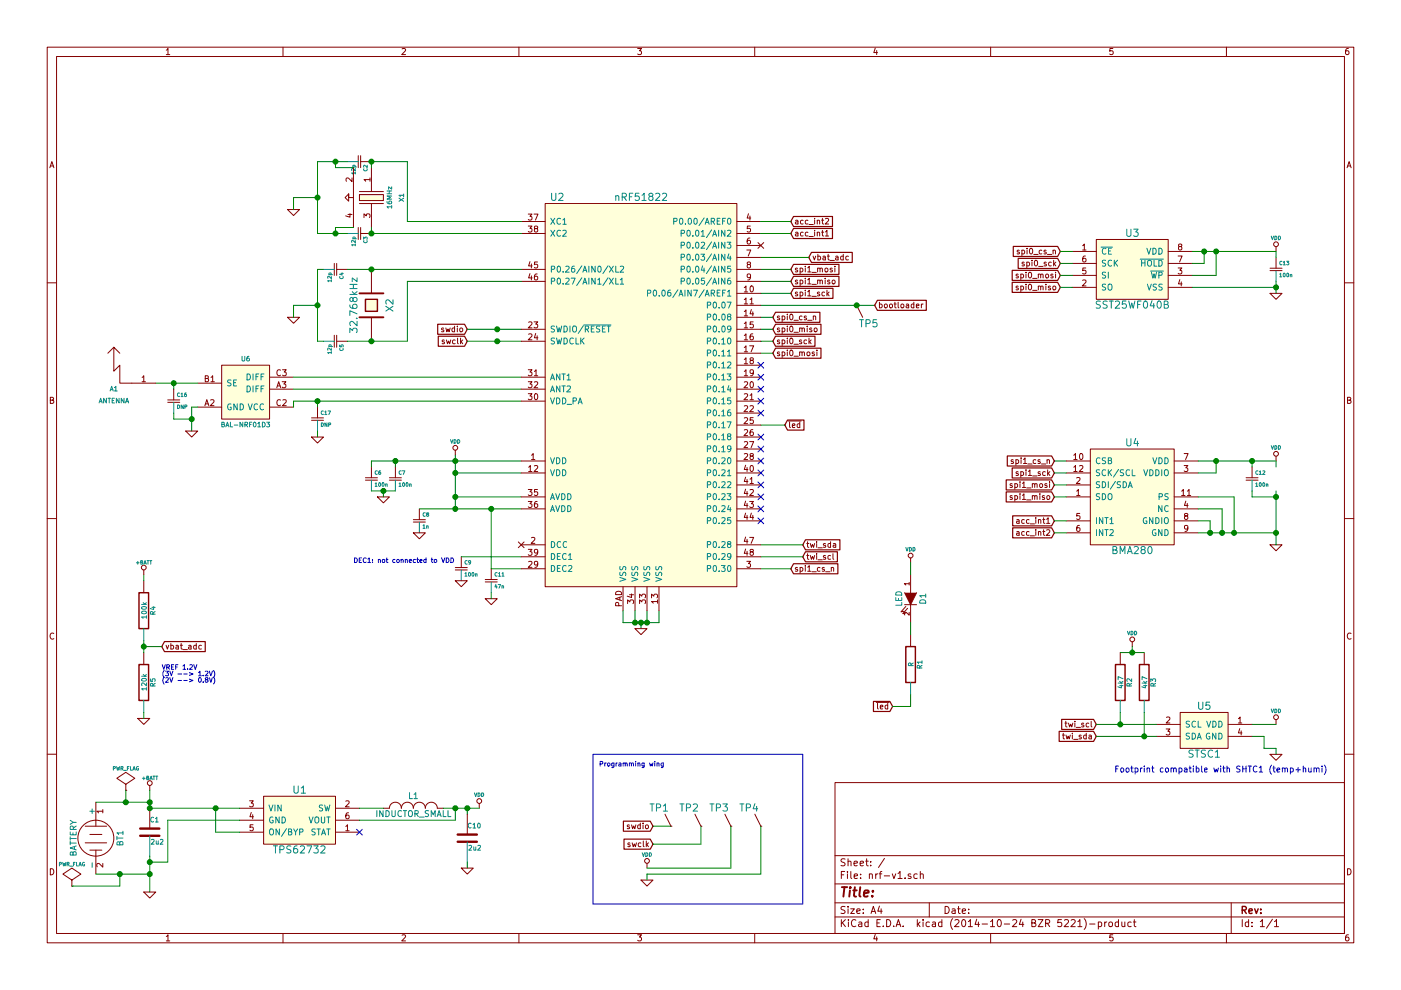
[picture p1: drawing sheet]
EESchema Schematic File Version 2
LIBS:power
LIBS:device
LIBS:transistors
LIBS:conn
LIBS:linear
LIBS:regul
LIBS:74xx
LIBS:cmos4000
LIBS:adc-dac
LIBS:memory
LIBS:xilinx
LIBS:special
LIBS:microcontrollers
LIBS:dsp
LIBS:microchip
LIBS:analog_switches
LIBS:motorola
LIBS:texas
LIBS:intel
LIBS:audio
LIBS:interface
LIBS:digital-audio
LIBS:philips
LIBS:display
LIBS:cypress
LIBS:siliconi
LIBS:opto
LIBS:atmel
LIBS:contrib
LIBS:valves
LIBS:nrf
LIBS:nrf-v1-cache
EELAYER 25 0
EELAYER END
$Descr A4 11693 8268
encoding utf-8
Sheet 1 1
Title ""
Date ""
Rev ""
Comp ""
Comment1 ""
Comment2 ""
Comment3 ""
Comment4 ""
$EndDescr
$Comp
L nRF51822 U2
U 1 1
P 5350 3300
F 0 "U2" H 6050 4950 60  0000 C CNN
F 1 "nRF51822" H 5350 4950 60  0000 C CNN
F 2 "project:NordicSemi-QFN-48_(6.00x6.00)" H 5350 4050 60  0001 C CNN
F 3 "" H 5350 4050 60  0000 C CNN
	1    5350 3300
	-1   0    0    -1  
$EndComp
$Comp
L BMA280 U4
U 1 1
P 9450 4150
F 0 "U4" H 9450 4600 60  0000 C CNN
F 1 "BMA280" H 9450 3700 60  0000 C CNN
F 2 "project:Bosch-LGA-12_(2.00x2.00)" H 9350 3900 60  0001 C CNN
F 3 "" H 9350 3900 60  0000 C CNN
	1    9450 4150
	1    0    0    -1  
$EndComp
$Comp
L TPS62732 U1
U 1 1
P 2500 6850
F 0 "U1" H 2500 7100 60  0000 C CNN
F 1 "TPS62732" H 2500 6600 60  0000 C CNN
F 2 "project:TI-USON-6_(1.45x1.00)" H 2500 6850 60  0001 C CNN
F 3 "" H 2500 6850 60  0000 C CNN
	1    2500 6850
	1    0    0    -1  
$EndComp
$Comp
L GND #PWR01
U 1 1
P 3900 7250
F 0 "#PWR01" H 3900 7250 30  0001 C CNN
F 1 "GND" H 3900 7180 30  0001 C CNN
F 2 "" H 3900 7250 60  0000 C CNN
F 3 "" H 3900 7250 60  0000 C CNN
	1    3900 7250
	1    0    0    -1  
$EndComp
$Comp
L VDD #PWR02
U 1 1
P 4000 6750
F 0 "#PWR02" H 4000 6850 30  0001 C CNN
F 1 "VDD" H 4000 6860 30  0000 C CNN
F 2 "" H 4000 6750 60  0000 C CNN
F 3 "" H 4000 6750 60  0000 C CNN
	1    4000 6750
	1    0    0    -1  
$EndComp
$Comp
L +BATT #PWR03
U 1 1
P 1250 6600
F 0 "#PWR03" H 1250 6550 20  0001 C CNN
F 1 "+BATT" H 1250 6700 30  0000 C CNN
F 2 "" H 1250 6600 60  0000 C CNN
F 3 "" H 1250 6600 60  0000 C CNN
	1    1250 6600
	1    0    0    -1  
$EndComp
$Comp
L C C1
U 1 1
P 1250 6950
F 0 "C1" H 1250 7050 40  0000 L CNN
F 1 "2u2" H 1256 6865 40  0000 L CNN
F 2 "project:IPC-0603" H 1288 6800 30  0001 C CNN
F 3 "" H 1250 6950 60  0000 C CNN
	1    1250 6950
	1    0    0    -1  
$EndComp
$Comp
L GND #PWR04
U 1 1
P 1250 7450
F 0 "#PWR04" H 1250 7450 30  0001 C CNN
F 1 "GND" H 1250 7380 30  0001 C CNN
F 2 "" H 1250 7450 60  0000 C CNN
F 3 "" H 1250 7450 60  0000 C CNN
	1    1250 7450
	1    0    0    -1  
$EndComp
$Comp
L INDUCTOR_SMALL L1
U 1 1
P 3450 6750
F 0 "L1" H 3450 6850 50  0000 C CNN
F 1 "INDUCTOR_SMALL" H 3450 6700 50  0000 C CNN
F 2 "project:IPC-0805" H 3450 6750 60  0001 C CNN
F 3 "" H 3450 6750 60  0000 C CNN
	1    3450 6750
	1    0    0    -1  
$EndComp
$Comp
L C C10
U 1 1
P 3900 7000
F 0 "C10" H 3900 7100 40  0000 L CNN
F 1 "2u2" H 3906 6915 40  0000 L CNN
F 2 "project:IPC-0603" H 3938 6850 30  0001 C CNN
F 3 "" H 3900 7000 60  0000 C CNN
	1    3900 7000
	1    0    0    -1  
$EndComp
Text GLabel 8850 2100 0    47   Input ~ 0
spi0_cs_n
Text GLabel 8850 2200 0    47   Input ~ 0
spi0_sck
Text GLabel 8850 2300 0    47   Input ~ 0
spi0_mosi
Text GLabel 8850 2400 0    47   Input ~ 0
spi0_miso
Text GLabel 8800 3850 0    47   Input ~ 0
spi1_cs_n
Text GLabel 8800 3950 0    47   Input ~ 0
spi1_sck
Text GLabel 8800 4050 0    47   Input ~ 0
spi1_mosi
Text GLabel 8800 4150 0    47   Input ~ 0
spi1_miso
Text GLabel 8800 4350 0    47   Input ~ 0
acc_int1
Text GLabel 8800 4450 0    47   Input ~ 0
acc_int2
Text GLabel 9150 6050 0    47   Input ~ 0
twi_scl
Text GLabel 9150 6150 0    47   Input ~ 0
twi_sda
$Comp
L Csmall C13
U 1 1
P 10650 2250
F 0 "C13" H 10675 2300 30  0000 L CNN
F 1 "100n" H 10675 2200 30  0000 L CNN
F 2 "project:IPC-0402" H 10650 2250 60  0001 C CNN
F 3 "" H 10650 2250 60  0000 C CNN
	1    10650 2250
	1    0    0    -1  
$EndComp
$Comp
L GND #PWR05
U 1 1
P 5350 5250
F 0 "#PWR05" H 5350 5250 30  0001 C CNN
F 1 "GND" H 5350 5180 30  0001 C CNN
F 2 "" H 5350 5250 60  0000 C CNN
F 3 "" H 5350 5250 60  0000 C CNN
	1    5350 5250
	1    0    0    -1  
$EndComp
$Comp
L VDD #PWR06
U 1 1
P 3800 3800
F 0 "#PWR06" H 3800 3900 30  0001 C CNN
F 1 "VDD" H 3800 3910 30  0000 C CNN
F 2 "" H 3800 3800 60  0000 C CNN
F 3 "" H 3800 3800 60  0000 C CNN
	1    3800 3800
	1    0    0    -1  
$EndComp
$Comp
L VDD #PWR07
U 1 1
P 10650 6050
F 0 "#PWR07" H 10650 6150 30  0001 C CNN
F 1 "VDD" H 10650 6160 30  0000 C CNN
F 2 "" H 10650 6050 60  0000 C CNN
F 3 "" H 10650 6050 60  0000 C CNN
	1    10650 6050
	1    0    0    -1  
$EndComp
$Comp
L GND #PWR08
U 1 1
P 10650 6300
F 0 "#PWR08" H 10650 6300 30  0001 C CNN
F 1 "GND" H 10650 6230 30  0001 C CNN
F 2 "" H 10650 6300 60  0000 C CNN
F 3 "" H 10650 6300 60  0000 C CNN
	1    10650 6300
	1    0    0    -1  
$EndComp
$Comp
L R R3
U 1 1
P 9550 5700
F 0 "R3" V 9630 5700 40  0000 C CNN
F 1 "4k7" V 9557 5701 40  0000 C CNN
F 2 "project:IPC-0402" V 9480 5700 30  0001 C CNN
F 3 "" H 9550 5700 30  0000 C CNN
	1    9550 5700
	1    0    0    -1  
$EndComp
$Comp
L R R2
U 1 1
P 9350 5700
F 0 "R2" V 9430 5700 40  0000 C CNN
F 1 "4k7" V 9357 5701 40  0000 C CNN
F 2 "project:IPC-0402" V 9280 5700 30  0001 C CNN
F 3 "" H 9350 5700 30  0000 C CNN
	1    9350 5700
	1    0    0    -1  
$EndComp
$Comp
L VDD #PWR09
U 1 1
P 9450 5400
F 0 "#PWR09" H 9450 5500 30  0001 C CNN
F 1 "VDD" H 9450 5510 30  0000 C CNN
F 2 "" H 9450 5400 60  0000 C CNN
F 3 "" H 9450 5400 60  0000 C CNN
	1    9450 5400
	1    0    0    -1  
$EndComp
$Comp
L VDD #PWR010
U 1 1
P 10650 2100
F 0 "#PWR010" H 10650 2200 30  0001 C CNN
F 1 "VDD" H 10650 2210 30  0000 C CNN
F 2 "" H 10650 2100 60  0000 C CNN
F 3 "" H 10650 2100 60  0000 C CNN
	1    10650 2100
	1    0    0    -1  
$EndComp
$Comp
L GND #PWR011
U 1 1
P 10650 2450
F 0 "#PWR011" H 10650 2450 30  0001 C CNN
F 1 "GND" H 10650 2380 30  0001 C CNN
F 2 "" H 10650 2450 60  0000 C CNN
F 3 "" H 10650 2450 60  0000 C CNN
	1    10650 2450
	1    0    0    -1  
$EndComp
$Comp
L VDD #PWR012
U 1 1
P 10650 3850
F 0 "#PWR012" H 10650 3950 30  0001 C CNN
F 1 "VDD" H 10650 3960 30  0000 C CNN
F 2 "" H 10650 3850 60  0000 C CNN
F 3 "" H 10650 3850 60  0000 C CNN
	1    10650 3850
	1    0    0    -1  
$EndComp
$Comp
L GND #PWR013
U 1 1
P 10650 4550
F 0 "#PWR013" H 10650 4550 30  0001 C CNN
F 1 "GND" H 10650 4480 30  0001 C CNN
F 2 "" H 10650 4550 60  0000 C CNN
F 3 "" H 10650 4550 60  0000 C CNN
	1    10650 4550
	1    0    0    -1  
$EndComp
$Comp
L Csmall C12
U 1 1
P 10450 4000
F 0 "C12" H 10475 4050 30  0000 L CNN
F 1 "100n" H 10475 3950 30  0000 L CNN
F 2 "project:IPC-0402" H 10450 4000 60  0001 C CNN
F 3 "" H 10450 4000 60  0000 C CNN
	1    10450 4000
	1    0    0    -1  
$EndComp
Text GLabel 6450 2650 2    47   Input ~ 0
spi0_cs_n
Text GLabel 6450 2850 2    47   Input ~ 0
spi0_sck
Text GLabel 6450 2950 2    47   Input ~ 0
spi0_mosi
Text GLabel 6450 2750 2    47   Input ~ 0
spi0_miso
Text GLabel 6600 1950 2    47   Input ~ 0
acc_int1
Text GLabel 6600 1850 2    47   Input ~ 0
acc_int2
Text GLabel 6600 4750 2    47   Input ~ 0
spi1_cs_n
Text GLabel 6600 2450 2    47   Input ~ 0
spi1_sck
Text GLabel 6600 2250 2    47   Input ~ 0
spi1_mosi
Text GLabel 6600 2350 2    47   Input ~ 0
spi1_miso
NoConn ~ 4350 4550
$Comp
L Csmall C6
U 1 1
P 3100 4000
F 0 "C6" H 3125 4050 30  0000 L CNN
F 1 "100n" H 3125 3950 30  0000 L CNN
F 2 "project:IPC-0402" H 3100 4000 60  0001 C CNN
F 3 "" H 3100 4000 60  0000 C CNN
	1    3100 4000
	1    0    0    -1  
$EndComp
$Comp
L Csmall C7
U 1 1
P 3300 4000
F 0 "C7" H 3325 4050 30  0000 L CNN
F 1 "100n" H 3325 3950 30  0000 L CNN
F 2 "project:IPC-0402" H 3300 4000 60  0001 C CNN
F 3 "" H 3300 4000 60  0000 C CNN
	1    3300 4000
	1    0    0    -1  
$EndComp
$Comp
L Csmall C9
U 1 1
P 3850 4750
F 0 "C9" H 3875 4800 30  0000 L CNN
F 1 "100n" H 3875 4700 30  0000 L CNN
F 2 "project:IPC-0402" H 3850 4750 60  0001 C CNN
F 3 "" H 3850 4750 60  0000 C CNN
	1    3850 4750
	1    0    0    -1  
$EndComp
$Comp
L Csmall C11
U 1 1
P 4100 4850
F 0 "C11" H 4125 4900 30  0000 L CNN
F 1 "47n" H 4125 4800 30  0000 L CNN
F 2 "project:IPC-0402" H 4100 4850 60  0001 C CNN
F 3 "" H 4100 4850 60  0000 C CNN
	1    4100 4850
	1    0    0    -1  
$EndComp
Text Notes 2950 4700 0    39   ~ 0
DEC1: not connected to VDD
$Comp
L GND #PWR014
U 1 1
P 3200 4150
F 0 "#PWR014" H 3200 4150 30  0001 C CNN
F 1 "GND" H 3200 4080 30  0001 C CNN
F 2 "" H 3200 4150 60  0000 C CNN
F 3 "" H 3200 4150 60  0000 C CNN
	1    3200 4150
	1    0    0    -1  
$EndComp
$Comp
L Csmall C8
U 1 1
P 3500 4350
F 0 "C8" H 3525 4400 30  0000 L CNN
F 1 "1n" H 3525 4300 30  0000 L CNN
F 2 "project:IPC-0402" H 3500 4350 60  0001 C CNN
F 3 "" H 3500 4350 60  0000 C CNN
	1    3500 4350
	1    0    0    -1  
$EndComp
$Comp
L GND #PWR015
U 1 1
P 3500 4450
F 0 "#PWR015" H 3500 4450 30  0001 C CNN
F 1 "GND" H 3500 4380 30  0001 C CNN
F 2 "" H 3500 4450 60  0000 C CNN
F 3 "" H 3500 4450 60  0000 C CNN
	1    3500 4450
	1    0    0    -1  
$EndComp
$Comp
L GND #PWR016
U 1 1
P 3850 4850
F 0 "#PWR016" H 3850 4850 30  0001 C CNN
F 1 "GND" H 3850 4780 30  0001 C CNN
F 2 "" H 3850 4850 60  0000 C CNN
F 3 "" H 3850 4850 60  0000 C CNN
	1    3850 4850
	1    0    0    -1  
$EndComp
$Comp
L GND #PWR017
U 1 1
P 4100 5000
F 0 "#PWR017" H 4100 5000 30  0001 C CNN
F 1 "GND" H 4100 4930 30  0001 C CNN
F 2 "" H 4100 5000 60  0000 C CNN
F 3 "" H 4100 5000 60  0000 C CNN
	1    4100 5000
	1    0    0    -1  
$EndComp
$Comp
L Csmall C2
U 1 1
P 3000 1350
F 0 "C2" H 3025 1400 30  0000 L CNN
F 1 "12p" H 3025 1300 30  0000 L CNN
F 2 "project:IPC-0402" H 3000 1350 60  0001 C CNN
F 3 "" H 3000 1350 60  0000 C CNN
	1    3000 1350
	0    1    1    0   
$EndComp
$Comp
L Csmall C3
U 1 1
P 3000 1950
F 0 "C3" H 3025 2000 30  0000 L CNN
F 1 "12p" H 3025 1900 30  0000 L CNN
F 2 "project:IPC-0402" H 3000 1950 60  0001 C CNN
F 3 "" H 3000 1950 60  0000 C CNN
	1    3000 1950
	0    1    1    0   
$EndComp
$Comp
L GND #PWR018
U 1 1
P 2450 1750
F 0 "#PWR018" H 2450 1750 30  0001 C CNN
F 1 "GND" H 2450 1680 30  0001 C CNN
F 2 "" H 2450 1750 60  0000 C CNN
F 3 "" H 2450 1750 60  0000 C CNN
	1    2450 1750
	1    0    0    -1  
$EndComp
$Comp
L CRYSTAL X2
U 1 1
P 3100 2550
F 0 "X2" H 3100 2700 60  0000 C CNN
F 1 "32.768kHz" H 3100 2400 60  0000 C CNN
F 2 "project:Abracon-ABS06" H 3100 2550 60  0001 C CNN
F 3 "" H 3100 2550 60  0000 C CNN
	1    3100 2550
	0    1    1    0   
$EndComp
$Comp
L Csmall C4
U 1 1
P 2800 2250
F 0 "C4" H 2825 2300 30  0000 L CNN
F 1 "12p" H 2825 2200 30  0000 L CNN
F 2 "project:IPC-0402" H 2800 2250 60  0001 C CNN
F 3 "" H 2800 2250 60  0000 C CNN
	1    2800 2250
	0    1    1    0   
$EndComp
$Comp
L Csmall C5
U 1 1
P 2800 2850
F 0 "C5" H 2825 2900 30  0000 L CNN
F 1 "12p" H 2825 2800 30  0000 L CNN
F 2 "project:IPC-0402" H 2800 2850 60  0001 C CNN
F 3 "" H 2800 2850 60  0000 C CNN
	1    2800 2850
	0    1    1    0   
$EndComp
$Comp
L GND #PWR019
U 1 1
P 2450 2650
F 0 "#PWR019" H 2450 2650 30  0001 C CNN
F 1 "GND" H 2450 2580 30  0001 C CNN
F 2 "" H 2450 2650 60  0000 C CNN
F 3 "" H 2450 2650 60  0000 C CNN
	1    2450 2650
	1    0    0    -1  
$EndComp
Text GLabel 3900 2750 0    47   Input ~ 0
swdio
Text GLabel 3900 2850 0    47   Input ~ 0
swclk
$Comp
L LED D1
U 1 1
P 7600 5000
F 0 "D1" H 7600 5100 50  0000 C CNN
F 1 "LED" H 7600 4900 50  0000 C CNN
F 2 "project:IPC-0402" H 7600 5000 60  0001 C CNN
F 3 "" H 7600 5000 60  0000 C CNN
	1    7600 5000
	0    1    1    0   
$EndComp
Text Notes 5000 6400 0    39   ~ 0
Programming wing
$Comp
L SST25WF040B U3
U 1 1
P 9450 2250
F 0 "U3" H 9450 2550 60  0000 C CNN
F 1 "SST25WF040B" H 9450 1950 60  0000 C CNN
F 2 "project:Microchip-USON-8_(2.00x3.00)" H 9450 1850 60  0001 C CNN
F 3 "" H 9450 1850 60  0000 C CNN
	1    9450 2250
	1    0    0    -1  
$EndComp
$Comp
L BATTERY BT1
U 1 1
P 800 7000
F 0 "BT1" H 800 7200 50  0000 C CNN
F 1 "BATTERY" H 800 6810 50  0000 C CNN
F 2 "project:Keystone-3003" H 800 7000 60  0001 C CNN
F 3 "" H 800 7000 60  0000 C CNN
	1    800  7000
	0    1    1    0   
$EndComp
$Comp
L R R1
U 1 1
P 7600 5550
F 0 "R1" V 7680 5550 40  0000 C CNN
F 1 "R" V 7607 5551 40  0000 C CNN
F 2 "project:IPC-0402" V 7530 5550 30  0001 C CNN
F 3 "" H 7600 5550 30  0000 C CNN
	1    7600 5550
	1    0    0    -1  
$EndComp
Text GLabel 7450 5900 0    47   Input ~ 0
~led
$Comp
L XTAL-4 X1
U 1 1
P 3100 1650
F 0 "X1" H 3100 1900 39  0000 C CNN
F 1 "16MHz" H 3100 1800 39  0000 C CNN
F 2 "project:Abracon-ABM10" H 3100 1650 39  0001 C CNN
F 3 "" H 3100 1650 39  0000 C CNN
	1    3100 1650
	0    1    1    0   
$EndComp
$Comp
L ANTENNA A1
U 1 1
P 1100 3200
F 0 "A1" H 1250 3150 39  0000 C CNN
F 1 "ANTENNA" H 1250 3050 39  0000 C CNN
F 2 "project:AntennaFactor-ANT-2.4-CHP" H 1100 3200 39  0001 C CNN
F 3 "" H 1100 3200 39  0000 C CNN
	1    1100 3200
	-1   0    0    -1  
$EndComp
$Comp
L BAL-NRF01D3 U6
U 1 1
P 2050 3200
F 0 "U6" H 2050 3400 39  0000 C CNN
F 1 "BAL-NRF01D3" H 2050 2850 39  0000 C CNN
F 2 "project:ST-BGA-5_(1.50x1.00)" H 2050 3200 39  0001 C CNN
F 3 "" H 2050 3200 39  0000 C CNN
	1    2050 3200
	-1   0    0    -1  
$EndComp
$Comp
L GND #PWR020
U 1 1
P 1600 3600
F 0 "#PWR020" H 1600 3600 30  0001 C CNN
F 1 "GND" H 1600 3530 30  0001 C CNN
F 2 "" H 1600 3600 60  0000 C CNN
F 3 "" H 1600 3600 60  0000 C CNN
	1    1600 3600
	1    0    0    -1  
$EndComp
$Comp
L Csmall C16
U 1 1
P 1450 3350
F 0 "C16" H 1475 3400 30  0000 L CNN
F 1 "DNP" H 1475 3300 30  0000 L CNN
F 2 "project:IPC-0402" H 1450 3350 60  0001 C CNN
F 3 "" H 1450 3350 60  0000 C CNN
	1    1450 3350
	1    0    0    -1  
$EndComp
$Comp
L Csmall C17
U 1 1
P 2650 3500
F 0 "C17" H 2675 3550 30  0000 L CNN
F 1 "DNP" H 2675 3450 30  0000 L CNN
F 2 "project:IPC-0402" H 2650 3500 60  0001 C CNN
F 3 "" H 2650 3500 60  0000 C CNN
	1    2650 3500
	1    0    0    -1  
$EndComp
$Comp
L GND #PWR021
U 1 1
P 2650 3650
F 0 "#PWR021" H 2650 3650 30  0001 C CNN
F 1 "GND" H 2650 3580 30  0001 C CNN
F 2 "" H 2650 3650 60  0000 C CNN
F 3 "" H 2650 3650 60  0000 C CNN
	1    2650 3650
	1    0    0    -1  
$EndComp
Text GLabel 6700 4650 2    47   Input ~ 0
twi_scl
Text GLabel 6700 4550 2    47   Input ~ 0
twi_sda
Text GLabel 6550 3550 2    47   Input ~ 0
~led
$Comp
L VDD #PWR022
U 1 1
P 7600 4700
F 0 "#PWR022" H 7600 4800 30  0001 C CNN
F 1 "VDD" H 7600 4810 30  0000 C CNN
F 2 "" H 7600 4700 60  0000 C CNN
F 3 "" H 7600 4700 60  0000 C CNN
	1    7600 4700
	1    0    0    -1  
$EndComp
$Comp
L STSC1 U5
U 1 1
P 10050 6100
F 0 "U5" H 10050 6300 60  0000 C CNN
F 1 "STSC1" H 10050 5900 60  0000 C CNN
F 2 "project:Sensirion-DFN-4_(2.0x2.0)" H 10050 6100 60  0001 C CNN
F 3 "" H 10050 6100 60  0000 C CNN
	1    10050 6100
	1    0    0    -1  
$EndComp
Text Notes 9300 6450 0    50   ~ 0
Footprint compatible with SHTC1 (temp+humi)
$Comp
L R R4
U 1 1
P 1200 5100
F 0 "R4" V 1280 5100 40  0000 C CNN
F 1 "100k" V 1207 5101 40  0000 C CNN
F 2 "project:IPC-0402" V 1130 5100 30  0001 C CNN
F 3 "" H 1200 5100 30  0000 C CNN
	1    1200 5100
	1    0    0    -1  
$EndComp
$Comp
L R R5
U 1 1
P 1200 5700
F 0 "R5" V 1280 5700 40  0000 C CNN
F 1 "120k" V 1207 5701 40  0000 C CNN
F 2 "project:IPC-0402" V 1130 5700 30  0001 C CNN
F 3 "" H 1200 5700 30  0000 C CNN
	1    1200 5700
	1    0    0    -1  
$EndComp
$Comp
L GND #PWR023
U 1 1
P 1200 6000
F 0 "#PWR023" H 1200 6000 30  0001 C CNN
F 1 "GND" H 1200 5930 30  0001 C CNN
F 2 "" H 1200 6000 60  0000 C CNN
F 3 "" H 1200 6000 60  0000 C CNN
	1    1200 6000
	1    0    0    -1  
$EndComp
$Comp
L +BATT #PWR024
U 1 1
P 1200 4800
F 0 "#PWR024" H 1200 4750 20  0001 C CNN
F 1 "+BATT" H 1200 4900 30  0000 C CNN
F 2 "" H 1200 4800 60  0000 C CNN
F 3 "" H 1200 4800 60  0000 C CNN
	1    1200 4800
	1    0    0    -1  
$EndComp
Text GLabel 1350 5400 2    47   Input ~ 0
vbat_adc
Text Notes 1350 5700 0    39   ~ 0
VREF 1.2V\n(3V --> 1.2V)\n(2V --> 0.8V)
Text GLabel 6750 2150 2    47   Input ~ 0
vbat_adc
NoConn ~ 6350 2050
NoConn ~ 6350 3050
NoConn ~ 6350 3150
NoConn ~ 6350 3250
NoConn ~ 6350 3350
NoConn ~ 6350 3450
NoConn ~ 6350 3650
NoConn ~ 6350 3750
NoConn ~ 6350 3850
NoConn ~ 6350 3950
NoConn ~ 6350 4050
NoConn ~ 6350 4150
NoConn ~ 6350 4250
NoConn ~ 6350 4350
NoConn ~ 3000 6950
$Comp
L PWR_FLAG #FLG025
U 1 1
P 1050 6600
F 0 "#FLG025" H 1050 6695 30  0001 C CNN
F 1 "PWR_FLAG" H 1050 6780 30  0000 C CNN
F 2 "" H 1050 6600 60  0000 C CNN
F 3 "" H 1050 6600 60  0000 C CNN
	1    1050 6600
	1    0    0    -1  
$EndComp
$Comp
L Testpoint TP1
U 1 1
P 5600 6900
F 0 "TP1" H 5500 7050 60  0000 C CNN
F 1 "Testpoint" H 5600 6850 60  0001 C CNN
F 2 "project:TP_0.6" H 5600 6900 394 0001 C CNN
F 3 "" H 5600 6900 394 0000 C CNN
	1    5600 6900
	1    0    0    -1  
$EndComp
$Comp
L Testpoint TP2
U 1 1
P 5850 6900
F 0 "TP2" H 5750 7050 60  0000 C CNN
F 1 "Testpoint" H 5850 6850 60  0001 C CNN
F 2 "project:TP_0.6" H 5850 6900 394 0001 C CNN
F 3 "" H 5850 6900 394 0000 C CNN
	1    5850 6900
	1    0    0    -1  
$EndComp
$Comp
L PWR_FLAG #FLG026
U 1 1
P 600 7400
F 0 "#FLG026" H 600 7495 30  0001 C CNN
F 1 "PWR_FLAG" H 600 7580 30  0000 C CNN
F 2 "" H 600 7400 60  0000 C CNN
F 3 "" H 600 7400 60  0000 C CNN
	1    600  7400
	1    0    0    -1  
$EndComp
$Comp
L Testpoint TP3
U 1 1
P 6100 6900
F 0 "TP3" H 6000 7050 60  0000 C CNN
F 1 "Testpoint" H 6100 6850 60  0001 C CNN
F 2 "project:TP_0.6" H 6100 6900 394 0001 C CNN
F 3 "" H 6100 6900 394 0000 C CNN
	1    6100 6900
	1    0    0    -1  
$EndComp
Wire Wire Line
	1250 6600 1250 6750
Wire Wire Line
	1250 7150 1250 7450
Connection ~ 1250 6750
Wire Wire Line
	2000 6850 1400 6850
Wire Wire Line
	1250 6750 2000 6750
Wire Wire Line
	3000 6750 3200 6750
Wire Wire Line
	3000 6850 3800 6850
Wire Wire Line
	3800 6850 3800 6750
Wire Wire Line
	3700 6750 4000 6750
Connection ~ 3800 6750
Wire Wire Line
	3900 7250 3900 7200
Wire Wire Line
	1400 6850 1400 7200
Wire Wire Line
	1400 7200 1250 7200
Connection ~ 1250 7200
Wire Wire Line
	8950 2100 8850 2100
Wire Wire Line
	8850 2200 8950 2200
Wire Wire Line
	8850 2300 8950 2300
Wire Wire Line
	8850 2400 8950 2400
Wire Wire Line
	8800 3850 8900 3850
Wire Wire Line
	8800 3950 8900 3950
Wire Wire Line
	8800 4050 8900 4050
Wire Wire Line
	8800 4150 8900 4150
Wire Wire Line
	9150 6050 9650 6050
Wire Wire Line
	9150 6150 9650 6150
Wire Wire Line
	10450 6050 10650 6050
Wire Wire Line
	10450 6150 10550 6150
Wire Wire Line
	10550 6150 10550 6250
Wire Wire Line
	9950 2100 10650 2100
Wire Wire Line
	10650 2100 10650 2150
Wire Wire Line
	9950 2400 10650 2400
Wire Wire Line
	10650 2350 10650 2450
Wire Wire Line
	5350 5250 5350 5200
Wire Wire Line
	3800 3800 3800 4250
Wire Wire Line
	3100 3850 4350 3850
Wire Wire Line
	3800 3950 4350 3950
Connection ~ 3800 3850
Wire Wire Line
	3800 4150 4350 4150
Connection ~ 3800 3950
Wire Wire Line
	3500 4250 4350 4250
Connection ~ 3800 4150
Wire Wire Line
	10650 6250 10650 6300
Wire Wire Line
	10550 6250 10650 6250
Wire Wire Line
	9350 5450 9550 5450
Wire Wire Line
	9450 5450 9450 5400
Connection ~ 9450 5450
Wire Wire Line
	9350 5950 9350 6050
Connection ~ 9350 6050
Wire Wire Line
	9550 5950 9550 6150
Connection ~ 9550 6150
Wire Wire Line
	8800 4350 8900 4350
Wire Wire Line
	8900 4450 8800 4450
Connection ~ 10650 2400
Wire Wire Line
	10000 3850 10650 3850
Wire Wire Line
	10650 3850 10650 3900
Wire Wire Line
	10650 4100 10650 4550
Connection ~ 10650 4150
Wire Wire Line
	10000 3950 10150 3950
Wire Wire Line
	10150 3950 10150 3850
Connection ~ 10150 3850
Wire Wire Line
	10450 3900 10450 3850
Connection ~ 10450 3850
Wire Wire Line
	10000 4450 10650 4450
Connection ~ 10650 4450
Wire Wire Line
	10000 4350 10100 4350
Wire Wire Line
	10100 4350 10100 4450
Connection ~ 10100 4450
Wire Wire Line
	10000 4250 10200 4250
Wire Wire Line
	10200 4250 10200 4450
Connection ~ 10200 4450
Wire Wire Line
	10650 4150 10450 4150
Wire Wire Line
	10450 4150 10450 4100
Wire Wire Line
	10000 4150 10300 4150
Wire Wire Line
	10300 4150 10300 4450
Connection ~ 10300 4450
Wire Wire Line
	9950 2300 10150 2300
Wire Wire Line
	4350 4650 3850 4650
Wire Wire Line
	4100 4750 4100 4250
Connection ~ 4100 4250
Wire Wire Line
	4100 4750 4350 4750
Wire Wire Line
	3100 3850 3100 3900
Wire Wire Line
	3300 3900 3300 3850
Connection ~ 3300 3850
Wire Wire Line
	3100 4100 3300 4100
Wire Wire Line
	3200 4100 3200 4150
Connection ~ 3200 4100
Connection ~ 3800 4250
Wire Wire Line
	2450 1750 2450 1650
Wire Wire Line
	2450 1650 2650 1650
Wire Wire Line
	2650 1350 2650 1950
Wire Wire Line
	2650 1350 2900 1350
Wire Wire Line
	2650 1950 2900 1950
Connection ~ 2650 1650
Wire Wire Line
	3100 1950 4350 1950
Wire Wire Line
	3100 1350 3400 1350
Wire Wire Line
	3400 1850 4350 1850
Wire Wire Line
	3400 1350 3400 1850
Connection ~ 3100 1350
Connection ~ 3100 1950
Wire Wire Line
	2450 2650 2450 2550
Wire Wire Line
	2450 2550 2650 2550
Wire Wire Line
	2650 2250 2650 2850
Wire Wire Line
	2650 2250 2700 2250
Wire Wire Line
	2650 2850 2700 2850
Connection ~ 2650 2550
Wire Wire Line
	2900 2250 4350 2250
Connection ~ 3100 2250
Connection ~ 3100 2850
Wire Wire Line
	2900 2850 3400 2850
Wire Wire Line
	3400 2850 3400 2350
Wire Wire Line
	3400 2350 4350 2350
Wire Notes Line
	6700 7550 4950 7550
Wire Notes Line
	4950 7550 4950 6300
Wire Notes Line
	4950 6300 6700 6300
Wire Notes Line
	6700 6300 6700 7550
Wire Wire Line
	9950 2200 10050 2200
Wire Wire Line
	10050 2200 10050 2100
Connection ~ 10050 2100
Wire Wire Line
	10150 2300 10150 2100
Connection ~ 10150 2100
Wire Wire Line
	800  6700 1250 6700
Connection ~ 1250 6700
Wire Wire Line
	800  7300 1250 7300
Connection ~ 1250 7300
Wire Wire Line
	7600 4800 7600 4700
Wire Wire Line
	7600 5300 7600 5200
Wire Wire Line
	7450 5900 7600 5900
Wire Wire Line
	7600 5900 7600 5800
Wire Wire Line
	3100 1400 3100 1350
Wire Wire Line
	3100 1900 3100 1950
Wire Wire Line
	2950 1400 2800 1400
Wire Wire Line
	2800 1400 2800 1350
Connection ~ 2800 1350
Wire Wire Line
	2950 1900 2800 1900
Wire Wire Line
	2800 1900 2800 1950
Connection ~ 2800 1950
Wire Wire Line
	1600 3600 1600 3400
Wire Wire Line
	1600 3400 1650 3400
Wire Wire Line
	1300 3200 1650 3200
Wire Wire Line
	2450 3150 4350 3150
Wire Wire Line
	4350 3250 2450 3250
Wire Wire Line
	4350 3350 2450 3350
Wire Wire Line
	2450 3350 2450 3400
Wire Wire Line
	1450 3250 1450 3200
Connection ~ 1450 3200
Wire Wire Line
	1450 3450 1450 3500
Wire Wire Line
	1450 3500 1600 3500
Connection ~ 1600 3500
Wire Wire Line
	2650 3400 2650 3350
Connection ~ 2650 3350
Wire Wire Line
	2650 3650 2650 3600
Wire Wire Line
	3900 6800 3900 6750
Connection ~ 3900 6750
Wire Wire Line
	6450 2950 6350 2950
Wire Wire Line
	6350 2850 6450 2850
Wire Wire Line
	6450 2750 6350 2750
Wire Wire Line
	6350 2650 6450 2650
Wire Wire Line
	6350 4750 6600 4750
Wire Wire Line
	6600 1850 6350 1850
Wire Wire Line
	6350 1950 6600 1950
Wire Wire Line
	6350 2250 6600 2250
Wire Wire Line
	6350 2350 6600 2350
Wire Wire Line
	6350 2450 6600 2450
Wire Wire Line
	6700 4550 6350 4550
Wire Wire Line
	6700 4650 6350 4650
Wire Wire Line
	6350 3550 6550 3550
Wire Wire Line
	1200 6000 1200 5950
Wire Wire Line
	1200 5450 1200 5350
Wire Wire Line
	1200 4850 1200 4800
Wire Wire Line
	1200 5400 1350 5400
Connection ~ 1200 5400
Wire Wire Line
	6750 2150 6350 2150
Wire Wire Line
	2000 6950 1800 6950
Wire Wire Line
	1800 6950 1800 6750
Connection ~ 1800 6750
Wire Wire Line
	1050 6600 1050 6700
Connection ~ 1050 6700
Wire Wire Line
	3900 2750 4350 2750
Connection ~ 4150 2750
Wire Wire Line
	3900 2850 4350 2850
Connection ~ 4150 2850
Wire Wire Line
	5200 5100 5200 5200
Wire Wire Line
	5200 5200 5500 5200
Wire Wire Line
	5300 5100 5300 5200
Connection ~ 5300 5200
Wire Wire Line
	5400 5200 5400 5100
Connection ~ 5350 5200
Wire Wire Line
	5500 5200 5500 5100
Connection ~ 5400 5200
Wire Wire Line
	4100 5000 4100 4950
Wire Wire Line
	600  7400 1000 7400
Wire Wire Line
	1000 7400 1000 7300
Connection ~ 1000 7300
$Comp
L Testpoint TP4
U 1 1
P 6350 6900
F 0 "TP4" H 6250 7050 60  0000 C CNN
F 1 "Testpoint" H 6350 6850 60  0001 C CNN
F 2 "project:TP_0.6" H 6350 6900 394 0001 C CNN
F 3 "" H 6350 6900 394 0000 C CNN
	1    6350 6900
	1    0    0    -1  
$EndComp
Text GLabel 5450 6900 0    47   Input ~ 0
swdio
Wire Wire Line
	5450 6900 5600 6900
Text GLabel 5450 7050 0    47   Input ~ 0
swclk
Wire Wire Line
	5450 7050 5850 7050
Wire Wire Line
	5850 7050 5850 6900
$Comp
L VDD #PWR027
U 1 1
P 5400 7250
F 0 "#PWR027" H 5400 7350 30  0001 C CNN
F 1 "VDD" H 5400 7360 30  0000 C CNN
F 2 "" H 5400 7250 60  0000 C CNN
F 3 "" H 5400 7250 60  0000 C CNN
	1    5400 7250
	1    0    0    -1  
$EndComp
$Comp
L GND #PWR028
U 1 1
P 5400 7350
F 0 "#PWR028" H 5400 7350 30  0001 C CNN
F 1 "GND" H 5400 7280 30  0001 C CNN
F 2 "" H 5400 7350 60  0000 C CNN
F 3 "" H 5400 7350 60  0000 C CNN
	1    5400 7350
	1    0    0    -1  
$EndComp
Wire Wire Line
	5400 7250 6100 7250
Wire Wire Line
	6100 7250 6100 6900
Wire Wire Line
	5400 7350 5400 7300
Wire Wire Line
	5400 7300 6350 7300
Wire Wire Line
	6350 7300 6350 6900
$Comp
L Testpoint TP5
U 1 1
P 7150 2550
F 0 "TP5" H 7050 2700 60  0000 C CNN
F 1 "Testpoint" H 7150 2500 60  0001 C CNN
F 2 "project:TP_0.6" H 7150 2550 394 0001 C CNN
F 3 "" H 7150 2550 394 0000 C CNN
	1    7150 2550
	-1   0    0    1   
$EndComp
Wire Wire Line
	6350 2550 7300 2550
Text GLabel 7300 2550 2    47   Input ~ 0
bootloader
Connection ~ 7150 2550
$EndSCHEMATC
